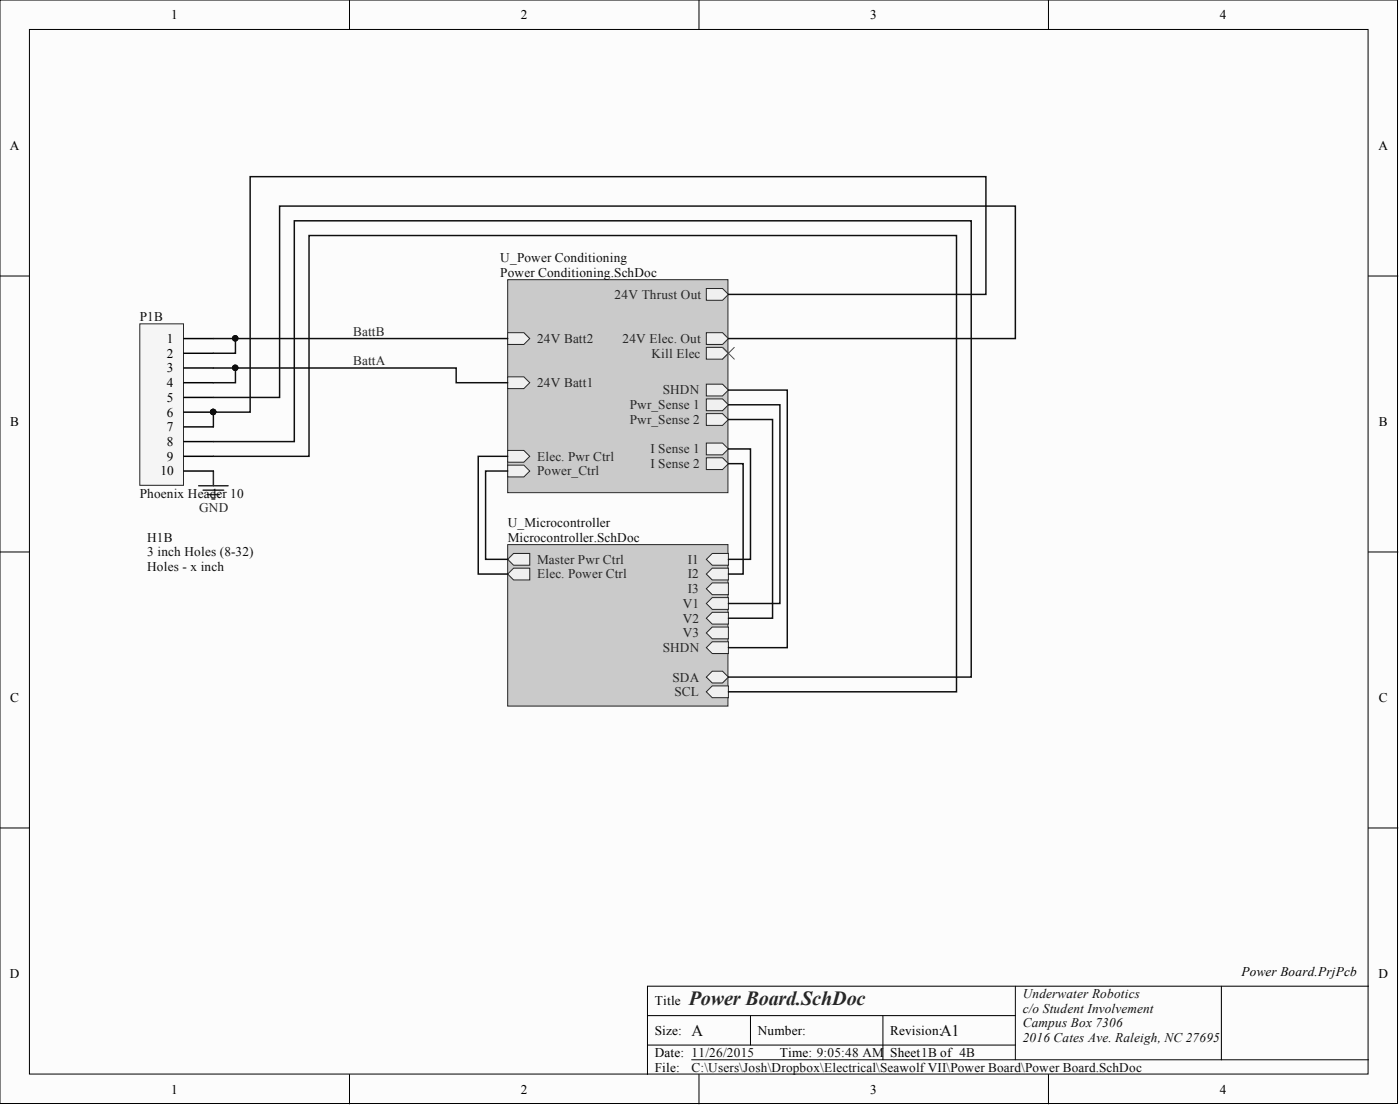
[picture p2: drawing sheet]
<svg xmlns="http://www.w3.org/2000/svg" width="241mm" height="190mm" viewBox="0 0 241 190" stroke-linecap="round" stroke-linejoin="round" font-family="sans-serif">
<g fill="#fcfcfc" stroke="#000" stroke-width=".17">
<path d="M0 0h240.9v190.1h-240.9z"/>
<path d="M5.1 5.1h230.7v179.9h-230.7z"/>
</g>
<g fill="none" stroke="#000" stroke-width=".17">
<path d="M60.2 0v5.1M120.5 0v5.1M180.7 0v5.1M0 47.5h5.1M235.9 47.5h5M0 95.1h5.1M235.9 95.1h5M0 142.6h5.1M235.9 142.6h5M111.6 174.9h63.4M129.4 174.9v5.1M152.2 174.9v7.6"/>
<path d="M175 169.9v12.6M210.5 169.9v12.6M235.9 169.9h-124.3v15.2M60.2 185.1v5M111.6 180h63.4M119.2 182.5h116.7M120.5 185.1v5M180.7 185.1v5"/>
</g>
<path d="M87.5 93.8h38v27.8h-38z" fill="#cacaca" stroke="#262626" stroke-width=".17"/>
<path d="M121.7 116.6l1.1-1h1.7l1 1-1 1h-1.7z" fill-rule="evenodd" fill="#f0f0f0"/>
<path d="M121.7 116.6l1.1-1h1.7l1 1-1 1h-1.7z" fill="none" stroke="#262626" stroke-width=".17"/>
<path d="M121.7 119.2l1.1-1.1h2.7v2.1h-2.7z" fill-rule="evenodd" fill="#f0f0f0"/>
<path d="M121.7 119.2l1.1-1.1h2.7v2.1h-2.7z" fill="none" stroke="#262626" stroke-width=".17"/>
<path d="M121.7 96.3l1.1-1h2.7v2.1h-2.7z" fill-rule="evenodd" fill="#f0f0f0"/>
<path d="M121.7 96.3l1.1-1h2.7v2.1h-2.7z" fill="none" stroke="#262626" stroke-width=".17"/>
<path d="M121.7 98.9l1.1-1h2.7v2h-2.7z" fill-rule="evenodd" fill="#f0f0f0"/>
<path d="M121.7 98.9l1.1-1h2.7v2h-2.7z" fill="none" stroke="#262626" stroke-width=".17"/>
<path d="M121.7 101.4l1.1-1h2.7v2h-2.7z" fill-rule="evenodd" fill="#f0f0f0"/>
<path d="M121.7 101.4l1.1-1h2.7v2h-2.7z" fill="none" stroke="#262626" stroke-width=".17"/>
<path d="M121.7 103.9l1.1-1h2.7v2.1h-2.7z" fill-rule="evenodd" fill="#f0f0f0"/>
<path d="M121.7 103.9l1.1-1h2.7v2.1h-2.7z" fill="none" stroke="#262626" stroke-width=".17"/>
<path d="M121.7 106.5l1.1-1h2.7v2h-2.7z" fill-rule="evenodd" fill="#f0f0f0"/>
<path d="M121.7 106.5l1.1-1h2.7v2h-2.7z" fill="none" stroke="#262626" stroke-width=".17"/>
<path d="M121.7 109l1.1-1h2.7v2h-2.7z" fill-rule="evenodd" fill="#f0f0f0"/>
<path d="M121.7 109l1.1-1h2.7v2h-2.7z" fill="none" stroke="#262626" stroke-width=".17"/>
<path d="M87.5 96.3l1-1h2.8v2.1h-2.8z" fill-rule="evenodd" fill="#f0f0f0"/>
<path d="M87.5 96.3l1-1h2.8v2.1h-2.8z" fill="none" stroke="#262626" stroke-width=".17"/>
<path d="M87.5 98.9l1-1h2.8v2h-2.8z" fill-rule="evenodd" fill="#f0f0f0"/>
<path d="M87.5 98.9l1-1h2.8v2h-2.8z" fill="none" stroke="#262626" stroke-width=".17"/>
<path d="M121.7 111.6l1.1-1.1h2.7v2.1h-2.7z" fill-rule="evenodd" fill="#f0f0f0"/>
<path d="M121.7 111.6l1.1-1.1h2.7v2.1h-2.7z" fill="none" stroke="#262626" stroke-width=".17"/>
<path d="M87.5 48.2h38v36.7h-38z" fill="#cacaca" stroke="#262626" stroke-width=".17"/>
<path d="M121.7 57.3h2.8l1 1-1 1h-2.8z" fill-rule="evenodd" fill="#f0f0f0"/>
<path d="M121.7 57.3h2.8l1 1-1 1h-2.8z" fill="none" stroke="#262626" stroke-width=".17"/>
<path d="M87.5 80.1h2.8l1 1-1 1h-2.8z" fill-rule="evenodd" fill="#f0f0f0"/>
<path d="M87.5 80.1h2.8l1 1-1 1h-2.8z" fill="none" stroke="#262626" stroke-width=".17"/>
<path d="M121.7 68.7h2.8l1 1-1 1h-2.8z" fill-rule="evenodd" fill="#f0f0f0"/>
<path d="M121.7 68.7h2.8l1 1-1 1h-2.8z" fill="none" stroke="#262626" stroke-width=".17"/>
<path d="M121.7 49.7h2.8l1 1-1 1h-2.8z" fill-rule="evenodd" fill="#f0f0f0"/>
<path d="M121.7 49.7h2.8l1 1-1 1h-2.8z" fill="none" stroke="#262626" stroke-width=".17"/>
<path d="M121.7 71.2h2.8l1 1.1-1 1h-2.8z" fill-rule="evenodd" fill="#f0f0f0"/>
<path d="M121.7 71.2h2.8l1 1.1-1 1h-2.8z" fill="none" stroke="#262626" stroke-width=".17"/>
<path d="M121.7 76.3h2.8l1 1-1 1h-2.8z" fill-rule="evenodd" fill="#f0f0f0"/>
<path d="M121.7 76.3h2.8l1 1-1 1h-2.8z" fill="none" stroke="#262626" stroke-width=".17"/>
<path d="M121.7 78.8h2.8l1 1.1-1 1h-2.8z" fill-rule="evenodd" fill="#f0f0f0"/>
<path d="M121.7 78.8h2.8l1 1.1-1 1h-2.8z" fill="none" stroke="#262626" stroke-width=".17"/>
<path d="M87.5 64.9h2.8l1 1-1 1h-2.8z" fill-rule="evenodd" fill="#f0f0f0"/>
<path d="M87.5 64.9h2.8l1 1-1 1h-2.8z" fill="none" stroke="#262626" stroke-width=".17"/>
<path d="M87.5 57.3h2.8l1 1-1 1h-2.8z" fill-rule="evenodd" fill="#f0f0f0"/>
<path d="M87.5 57.3h2.8l1 1-1 1h-2.8z" fill="none" stroke="#262626" stroke-width=".17"/>
<path d="M121.7 66.2h2.8l1 1-1 1h-2.8z" fill-rule="evenodd" fill="#f0f0f0"/>
<path d="M121.7 66.2h2.8l1 1-1 1h-2.8z" fill="none" stroke="#262626" stroke-width=".17"/>
<path d="M87.5 77.6h2.8l1 1-1 1h-2.8z" fill-rule="evenodd" fill="#f0f0f0"/>
<path d="M87.5 77.6h2.8l1 1-1 1h-2.8z" fill="none" stroke="#262626" stroke-width=".17"/>
<path d="M121.7 59.8h2.8l1 1-1 1.1h-2.8z" fill-rule="evenodd" fill="#f0f0f0"/>
<path d="M121.7 59.8h2.8l1 1-1 1.1h-2.8z" fill="none" stroke="#262626" stroke-width=".17"/>
<path d="M87.5 78.6h-5.1v20.3h5.1M125.5 79.9h2.6v19h-2.6M125.5 77.3h3.9v19h-3.9M125.5 72.3h7.7v34.2h-7.7M125.5 69.7h8.9v34.2h-8.9M125.5 67.2h10.2v44.4h-10.2M87.5 81.1h-3.8v15.2h3.8" fill="none" stroke="#0e0e0e" stroke-width=".25"/>
<path d="M34.2 83.7h5.1M35 84.4h3.6M35.8 85.2h2M36.5 85.9h.5M36.8 81.1v2.6" fill="none" stroke="#262626" stroke-width=".25"/>
<path d="M124.5 59.8l2.1 2.1M126.6 59.8l-2.1 2.1" fill="none" stroke="#4c4c4c" stroke-width=".17"/>
<path d="M24.1 55.8h7.5v27.8h-7.5z" fill="#f5f5f5" stroke="#262626" stroke-width=".17"/>
<path d="M31.7 58.3h5.1M31.7 60.8h5.1M31.7 63.4h5.1M31.7 65.9h5.1M31.7 68.5h5.1M31.7 71h5.1M31.7 73.5h5.1M31.7 76.1h5.1M31.7 78.6h5.1M31.7 81.1h5.1" fill="none" stroke="#000" stroke-width=".25"/>
<g fill="#0e0e0e" stroke="#0e0e0e" stroke-width=".17">
<circle cx="36.7" cy="71" r=".47"/>
<circle cx="40.5" cy="63.3" r=".47"/>
<circle cx="40.5" cy="58.3" r=".47"/>
</g>
<path d="M36.8 58.3h50.7M40.6 58.3v2.5h-3.8M125.5 58.3h49.5v-22.8h-126.8v33h-11.4M125.5 50.7h44.4v-20.3h-126.8v40.6h-6.3v2.5M36.8 78.6h16.5v-38h111.6v78.6h-39.4M36.8 76.1h13.9v-38.1h116.7v78.6h-41.9M36.8 63.4h41.8v2.5h8.9M40.6 63.4v2.5h-3.8" fill="none" stroke="#0e0e0e" stroke-width=".25"/>
<text font-size="3.5" fill="#262626" x="118.7" y="173.2">Power Board.SchDoc</text>
<g font-size="2.8" fill="#0e0e0e">
<text x="119.2" y="178.4">A</text>
<text x="162.1" y="178.4">A1</text>
</g>
<g font-size="2.3">
<text x="29.5" y="3.3">1</text>
<text x="89.8" y="3.3">2</text>
<text x="150" y="3.3">3</text>
<text x="210.3" y="3.3">4</text>
<text x="1.7" y="25.8">A</text>
<text x="237.6" y="25.8">A</text>
<text x="28.7" y="59.1">1</text>
<text x="28.7" y="61.6">2</text>
<text x="28.7" y="64.1">3</text>
<text x="28.7" y="66.7">4</text>
<text x="28.7" y="69.2">5</text>
<text x="28.7" y="71.8">6</text>
<text x="1.8" y="73.4">B</text>
<text x="28.7" y="74.3">7</text>
<text x="28.7" y="76.8">8</text>
<text x="237.7" y="73.4">B</text>
<text x="27.6" y="81.9">10</text>
<text x="28.7" y="79.4">9</text>
<text x="1.8" y="120.9">C</text>
<text x="237.7" y="120.9">C</text>
<text x="1.7" y="168.4">D</text>
<text x="112.9" y="173.2">Title</text>
<text x="214" y="168.1">Power Board.PrjPcb</text>
<text x="237.6" y="168.4">D</text>
<text x="112.9" y="178.2">Size:</text>
<text x="130.6" y="178.2">Number:</text>
<text x="153.4" y="178.2">Revision:</text>
<text x="112.9" y="182">Date: 11/26/2015</text>
<text x="112.9" y="184.6">File:</text>
<text x="134.4" y="182">Time: 9:05:48 AM</text>
<text x="153.4" y="182">Sheet1B of 4B</text>
<text x="29.5" y="188.4">1</text>
<text x="89.8" y="188.4">2</text>
<text x="150" y="188.4">3</text>
<text x="210.3" y="188.4">4</text>
</g>
<g font-size="2.3" fill="#0e0e0e">
<text x="86.2" y="45.1">U_Power Conditioning</text>
<text x="86.2" y="47.7">Power Conditioning.SchDoc</text>
<text x="24.1" y="55.3">P1B</text>
<text x="24.1" y="85.7">Phoenix Header 10</text>
<text x="25.4" y="95.8">3 inch Holes (8-32)</text>
<text x="25.4" y="93.3">H1B</text>
<text x="87.5" y="90.8">U_Microcontroller</text>
<text x="87.5" y="93.3">Microcontroller.SchDoc</text>
<text x="25.4" y="98.4">Holes - x inch</text>
<text x="176.3" y="171.9">Underwater Robotics</text>
<text x="176.3" y="174.4">c/o Student Involvement</text>
<text x="176.3" y="177">Campus Box 7306</text>
<text x="176.3" y="179.5">2016 Cates Ave. Raleigh, NC 27695</text>
<text x="119.2" y="184.6">C:\Users\Josh\Dropbox\Electrical\Seawolf VII\Power Board\Power Board.SchDoc</text>
</g>
<g font-size="2.3" fill="#262626">
<text x="105.9" y="51.5">24V Thrust Out</text>
<text x="60.9" y="57.8">BattB</text>
<text x="92.6" y="59.1">24V Batt2</text>
<text x="107.3" y="59.1">24V Elec. Out</text>
<text x="60.9" y="62.9">BattA</text>
<text x="112.3" y="61.6">Kill Elec</text>
<text x="92.6" y="66.7">24V Batt1</text>
<text x="108.6" y="70.5">Pwr_Sense 1</text>
<text x="114.2" y="67.9">SHDN</text>
<text x="108.6" y="73">Pwr_Sense 2</text>
<text x="92.6" y="81.9">Power_Ctrl</text>
<text x="92.6" y="79.4">Elec. Pwr Ctrl</text>
<text x="112.1" y="78.1">I Sense 1</text>
<text x="112.1" y="80.6">I Sense 2</text>
<text x="34.3" y="88.2">GND</text>
<text x="92.6" y="97.1">Master Pwr Ctrl</text>
<text x="92.6" y="99.6">Elec. Power Ctrl</text>
<text x="118.5" y="97.1">I1</text>
<text x="118.5" y="99.6">I2</text>
<text x="117.7" y="104.7">V1</text>
<text x="117.7" y="107.2">V2</text>
<text x="118.5" y="102.2">I3</text>
<text x="114.2" y="112.3">SHDN</text>
<text x="117.7" y="109.8">V3</text>
<text x="115.9" y="117.4">SDA</text>
<text x="116.2" y="119.9">SCL</text>
</g>
</svg>
